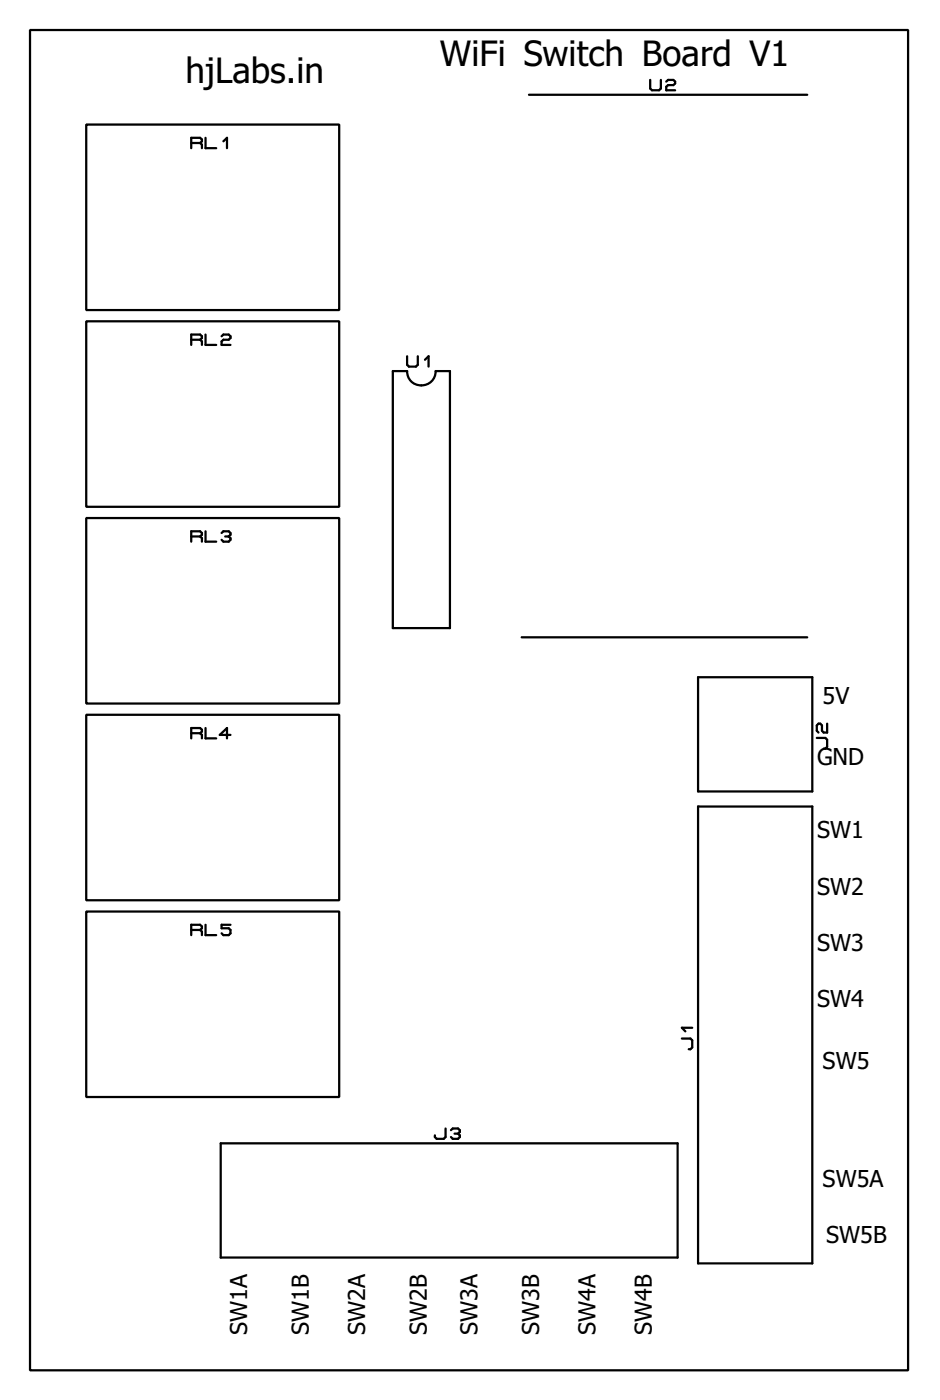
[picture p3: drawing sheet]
<svg xmlns="http://www.w3.org/2000/svg" width="84mm" height="125mm" viewBox="0 0 84 125" stroke-linecap="round" stroke-linejoin="round" font-family="sans-serif">
<g fill="none" stroke="#000" stroke-width=".2">
<path d="M2.7 2.7h78.1v119.2h-78.1zM7.7 11.1h22.5v16.5h-22.5zM17 12.7h.8M17.8 12.7l.2-.1v-.2l-.2-.1h-.8v.9M17.8 12.7l.2 .2v.3M18.3 12.3v.9h.9M19.9 12.6l.3-.3v.9M47 8.4h24.8M57.8 7.1v.8l.2 .1h.6l.2-.1v-.8M59.3 7.3l.1-.2h.5l.1 .2v.1l-.1 .2h-.5l-.1 .1v.3h.7M7.7 28.6h22.5v16.5h-22.5zM17 30.2h.8"/>
<path d="M17.8 30.2l.2-.1v-.2l-.2-.1h-.8v.9M17.8 30.2l.2 .2v.3M18.3 29.8v.9h.9M19.7 29.9l.2-.1h.4l.2 .1v.2l-.2 .1h-.4l-.2 .2v.3h.8M34.9 33h1.3a1.27 1.27 0 0 0 1.3 1.3 1.27 1.27 0 0 0 1.2-1.3h1.3v22.9h-5.1zM36.2 31.7v.7l.2 .2h.6l.2-.2v-.7M37.8 32l.3-.3v.9M7.7 46.1h22.5v16.5h-22.5zM17 47.7h.8M17.8 47.7l.2-.1v-.2l-.2-.1h-.8v.9M17.8 47.7l.2 .2v.3M18.3 47.3v.9h.9"/>
<path d="M19.7 47.4l.2-.1h.4l.2 .1v.2l-.2 .1M20 47.7h.3M20.3 47.7l.2 .2v.1l-.2 .2h-.4l-.2-.2M46.4 56.7h25.4M7.7 63.6h22.5v16.5h-22.5zM17 65.2h.8M17.8 65.2l.2-.1v-.2l-.2-.1h-.8v.9M17.8 65.2l.2 .2v.3M18.3 64.8v.9h.9M20.5 65.4h-1l.7-.6v.9M62.1 71.7h10.1v40.7h-10.1zM62.1 60.2h10.1v10.2h-10.1z"/>
<path d="M72.6 65.6h.8l.2 .2v.6l-.2 .2h-.1M73.6 64.4v.8h-.3l-.2-.2v-.5l-.1-.1h-.2l-.2 .1v.5l.2 .2M7.7 81.1h22.5v16.5h-22.5zM17 82.7h.8M17.8 82.7l.2-.1v-.2l-.2-.1h-.8v.9M17.8 82.7l.2 .2v.3M18.3 82.3v.9h.9M20.5 82.3h-.8v.3h.6l.2 .1v.3l-.2 .2h-.4l-.2-.2M60.6 92.4h.8l.2 .1v.7l-.2 .1h-.1M61.6 91.4h-1l.4 .3M19.6 101.7h40.7v10.2h-40.7zM39.6 100.4v.7l-.1 .2h-.7l-.1-.2v-.1"/>
<path d="M40.1 100.5l.2-.1h.4l.2 .1v.2l-.2 .1M40.4 100.8h.3M40.7 100.8l.2 .2v.1l-.2 .2h-.4l-.2-.2"/>
</g>
<g font-size="3.8">
<text x="39.1" y="5.9">WiFi Switch Board V1</text>
<text x="16.5" y="7.4">hjLabs.in</text>
</g>
<g font-size="2.5">
<text x="73.2" y="62.6">5V</text>
<text x="72.7" y="68.1">GND</text>
<text x="72.7" y="74.6">SW1</text>
<text x="72.7" y="79.6">SW2</text>
<text x="72.7" y="84.6">SW3</text>
<text x="72.7" y="89.6">SW4</text>
<text x="73.2" y="95.1">SW5</text>
<text x="73.2" y="105.6">SW5A</text>
<text x="73.5" y="110.5">SW5B</text>
<text x="22" y="118.8" transform="rotate(-90 22 118.8)">SW1A</text>
<text x="27.5" y="118.8" transform="rotate(-90 27.5 118.8)">SW1B</text>
<text x="32.5" y="118.8" transform="rotate(-90 32.5 118.8)">SW2A</text>
<text x="38" y="118.8" transform="rotate(-90 38 118.8)">SW2B</text>
<text x="42.5" y="118.8" transform="rotate(-90 42.5 118.8)">SW3A</text>
<text x="48" y="118.8" transform="rotate(-90 48 118.8)">SW3B</text>
<text x="53" y="118.8" transform="rotate(-90 53 118.8)">SW4A</text>
<text x="58" y="118.8" transform="rotate(-90 58 118.8)">SW4B</text>
</g>
</svg>
